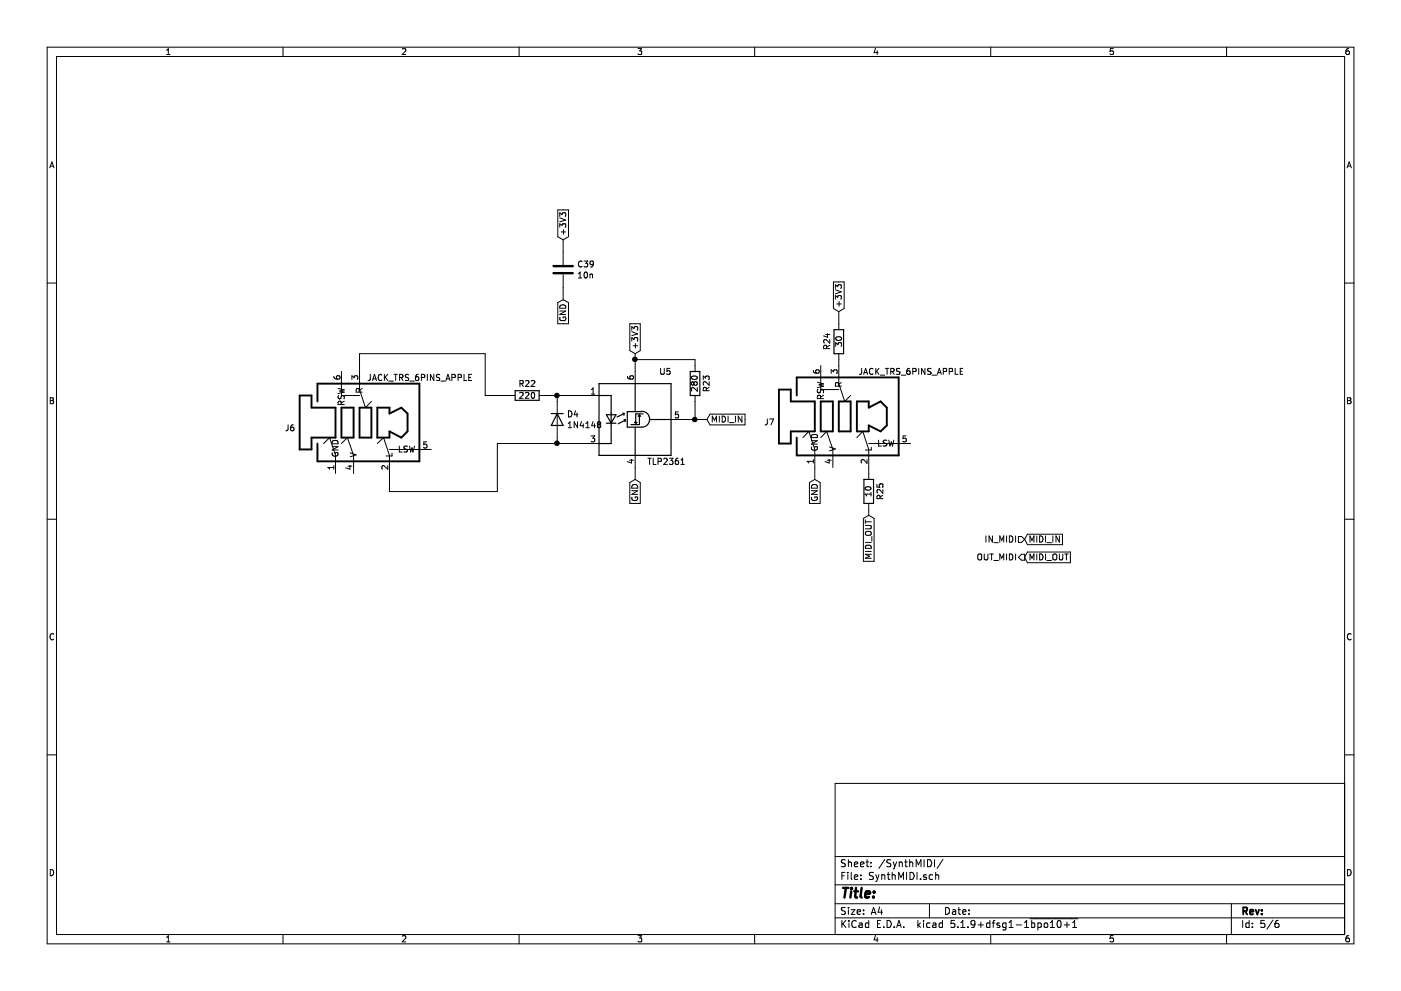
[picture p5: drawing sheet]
EESchema Schematic File Version 4
EELAYER 30 0
EELAYER END
$Descr A4 11693 8268
encoding utf-8
Sheet 5 6
Title ""
Date ""
Rev ""
Comp ""
Comment1 ""
Comment2 ""
Comment3 ""
Comment4 ""
$EndDescr
Text GLabel 5300 2950 1    50   Input ~ 0
+3V3
Text GLabel 5300 4000 3    50   Input ~ 0
GND
Text GLabel 5900 3500 2    50   Input ~ 0
MIDI_IN
Wire Wire Line
	4650 3350 4650 3300
Wire Wire Line
	4650 3700 4650 3650
$Comp
L Isolator:TLP2745 U5
U 1 1
P 5300 3500
F 0 "U5" H 5500 3900 50  0000 L CNN
F 1 "TLP2361" H 5400 3150 50  0000 L CNN
F 2 "Package_SO:SO-6L_10x3.84mm_P1.27mm" H 4600 3000 50  0001 L CIN
F 3 "https://toshiba.semicon-storage.com/info/docget.jsp?did=29405&prodName=TLP2745" H 5192 3515 50  0001 L CNN
	1    5300 3500
	1    0    0    -1  
$EndComp
Wire Wire Line
	4900 3300 4650 3300
Connection ~ 4650 3300
Wire Wire Line
	4900 3700 4650 3700
Connection ~ 4650 3700
Wire Wire Line
	5300 2950 5300 3000
Wire Wire Line
	5300 3900 5300 4000
Wire Wire Line
	5900 3500 5800 3500
Wire Wire Line
	4550 3300 4650 3300
Wire Wire Line
	4150 3700 4650 3700
Text GLabel 4700 2000 1    50   Input ~ 0
+3V3
Text GLabel 4700 2500 3    50   Input ~ 0
GND
Wire Wire Line
	4700 2000 4700 2100
Wire Wire Line
	4700 2400 4700 2500
Text GLabel 7000 2600 1    50   Input ~ 0
+3V3
Text GLabel 8550 4650 2    50   Input ~ 0
MIDI_OUT
$Comp
L Device:D D4
U 1 1
P 4650 3500
F 0 "D4" V 4604 3580 50  0000 L CNN
F 1 "1N4148" V 4695 3580 50  0000 L CNN
F 2 "Diode_SMD:D_SOD-323" H 4650 3500 50  0001 C CNN
F 3 "~" H 4650 3500 50  0001 C CNN
	1    4650 3500
	0    1    1    0   
$EndComp
$Comp
L Device:R R22
U 1 1
P 4400 3300
F 0 "R22" V 4300 3300 50  0000 C CNN
F 1 "220" V 4400 3300 50  0000 C CNN
F 2 "Resistor_SMD:R_0402_1005Metric" V 4330 3300 50  0001 C CNN
F 3 "~" H 4400 3300 50  0001 C CNN
	1    4400 3300
	0    1    1    0   
$EndComp
$Comp
L Device:C C39
U 1 1
P 4700 2250
F 0 "C39" H 4815 2296 50  0000 L CNN
F 1 "10n" H 4815 2205 50  0000 L CNN
F 2 "Capacitor_SMD:C_0402_1005Metric" H 4738 2100 50  0001 C CNN
F 3 "~" H 4700 2250 50  0001 C CNN
	1    4700 2250
	1    0    0    -1  
$EndComp
$Comp
L Device:R R24
U 1 1
P 7000 2850
F 0 "R24" V 6900 2850 50  0000 C CNN
F 1 "30" V 7000 2850 50  0000 C CNN
F 2 "Resistor_SMD:R_0402_1005Metric" V 6930 2850 50  0001 C CNN
F 3 "~" H 7000 2850 50  0001 C CNN
	1    7000 2850
	1    0    0    -1  
$EndComp
$Comp
L Device:R R25
U 1 1
P 7250 4100
F 0 "R25" V 7150 4100 50  0000 C CNN
F 1 "10" V 7250 4100 50  0000 C CNN
F 2 "Resistor_SMD:R_0402_1005Metric" V 7180 4100 50  0001 C CNN
F 3 "~" H 7250 4100 50  0001 C CNN
	1    7250 4100
	-1   0    0    1   
$EndComp
$Comp
L Device:R R23
U 1 1
P 5800 3200
F 0 "R23" V 5700 3200 50  0000 C CNN
F 1 "280" V 5800 3200 50  0000 C CNN
F 2 "Resistor_SMD:R_0402_1005Metric" V 5730 3200 50  0001 C CNN
F 3 "~" H 5800 3200 50  0001 C CNN
	1    5800 3200
	-1   0    0    1   
$EndComp
Wire Wire Line
	5800 3350 5800 3500
Connection ~ 5800 3500
Wire Wire Line
	5800 3500 5700 3500
Wire Wire Line
	5300 3000 5800 3000
Wire Wire Line
	5800 3000 5800 3050
Connection ~ 5300 3000
Wire Wire Line
	5300 3000 5300 3100
$Comp
L jack_trs_6pins_apple:JACK_TRS_6PINS_APPLE J6
U 1 1
P 3250 3550
F 0 "J6" H 2467 3529 50  0000 R CNN
F 1 "JACK_TRS_6PINS_APPLE" H 3950 3950 50  0000 R CNN
F 2 "audio-jack:CUI_SJ-43516-SMT" H 3350 3800 60  0001 C CNN
F 3 "" H 3350 3800 60  0000 C CNN
	1    3250 3550
	1    0    0    -1  
$EndComp
$Comp
L jack_trs_6pins_apple:JACK_TRS_6PINS_APPLE J7
U 1 1
P 7250 3500
F 0 "J7" H 6467 3479 50  0000 R CNN
F 1 "JACK_TRS_6PINS_APPLE" H 8050 3900 50  0000 R CNN
F 2 "audio-jack:CUI_SJ-43516-SMT" H 7350 3750 60  0001 C CNN
F 3 "" H 7350 3750 60  0000 C CNN
	1    7250 3500
	1    0    0    -1  
$EndComp
Text GLabel 6800 4000 3    50   Input ~ 0
GND
Wire Wire Line
	6800 4000 6800 3900
Wire Wire Line
	7000 2600 7000 2700
Wire Wire Line
	7000 3000 7000 3050
Wire Wire Line
	7250 3900 7250 3950
Wire Wire Line
	7250 4250 7250 4300
Wire Wire Line
	4050 3300 4050 2950
Wire Wire Line
	4050 2950 3000 2950
Wire Wire Line
	3000 2950 3000 3100
Wire Wire Line
	4050 3300 4250 3300
Wire Wire Line
	3250 3950 3250 4100
Wire Wire Line
	3250 4100 4150 4100
Wire Wire Line
	4150 4100 4150 3700
Text HLabel 8550 4500 0    50   Input ~ 0
IN_MIDI
Text HLabel 8550 4650 0    50   Output ~ 0
OUT_MIDI
Text GLabel 7250 4300 3    50   Input ~ 0
MIDI_OUT
Text GLabel 8550 4500 2    50   Input ~ 0
MIDI_IN
$EndSCHEMATC
